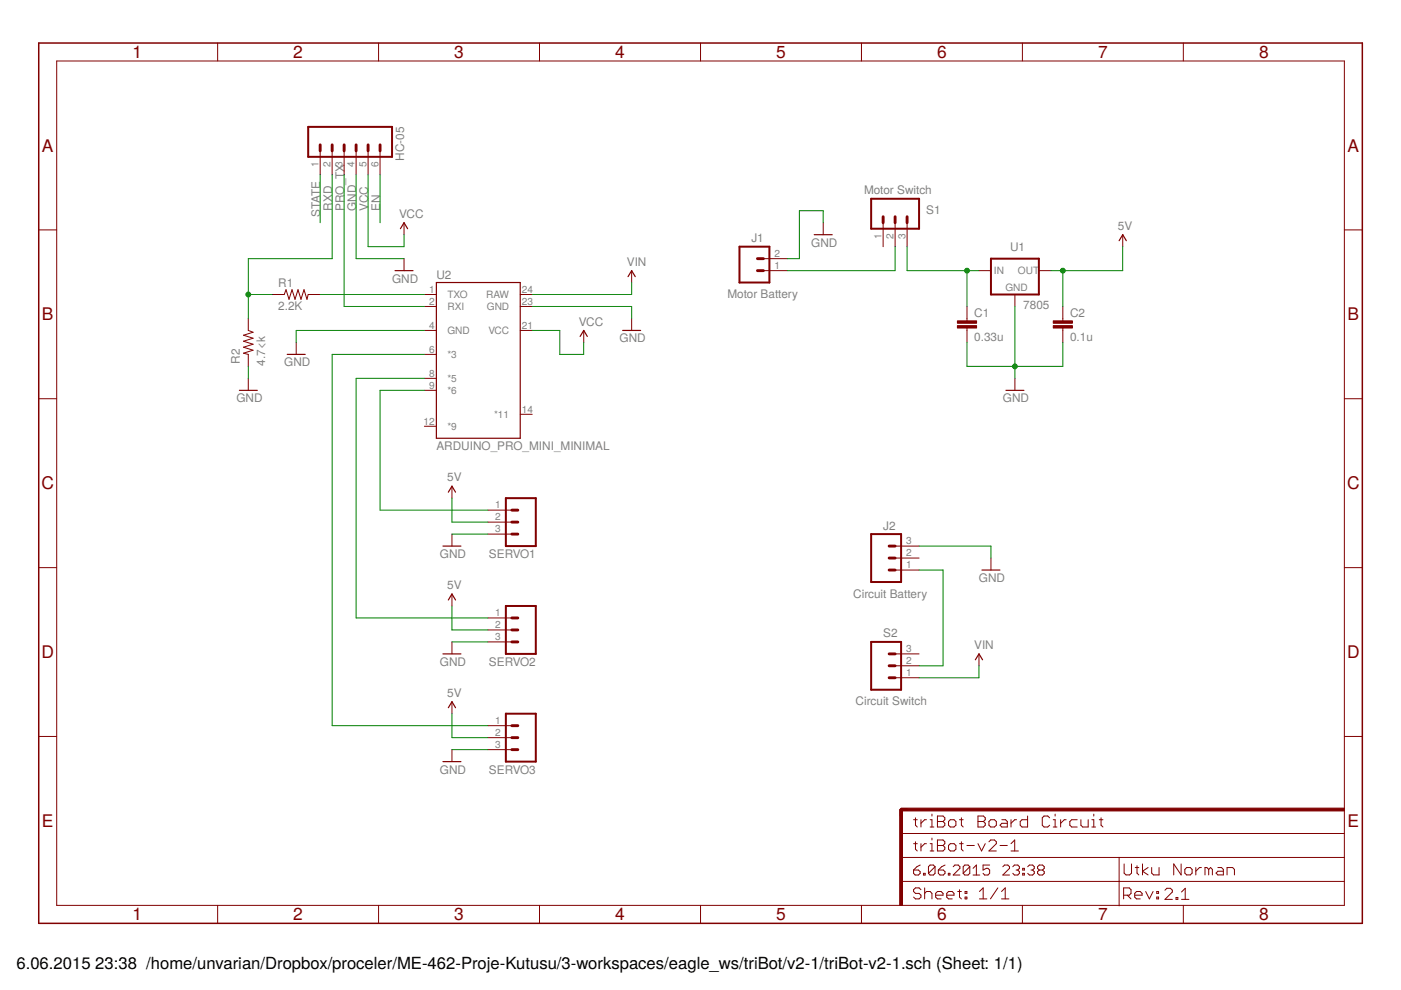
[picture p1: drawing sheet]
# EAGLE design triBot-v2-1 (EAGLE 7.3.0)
CNAME: triBot Board Circuit; CREVISION: 2.1; DESIGNER: Utku Norman

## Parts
C1  0.33u  CAPPTH  [CAP-PTH-SMALL]
C2  0.1u  CAPPTH  [CAP-PTH-SMALL]
HC-05  M06LOCK_LONGPADS  [1X06_LOCK_LONGPADS]
J1  Motor Battery  M025MM  [SCREWTERMINAL-5MM-2]
J2  Circuit Battery  M03LONGPADS  [1X03_LONGPADS]
R1  2.2K  RESISTORKIT  [AXIAL-0.3-KIT]
R2  4.7<k  RESISTORKIT  [AXIAL-0.3-KIT]
S1  Motor Switch  M03-SCREW-5MM  [SCREWTERMINAL-5MM-3]
S2  Circuit Switch  M03LOCK_LONGPADS  [1X03_LOCK_LONGPADS]
SERVO1  M03LONGPADS  [1X03_LONGPADS]
SERVO2  M03LONGPADS  [1X03_LONGPADS]
SERVO3  M03LONGPADS  [1X03_LONGPADS]
U1  7805  V_REG_78XX-TO-220  [TO-220-ALT]
U2  ARDUINO_PRO_MINI_MINIMAL  [ARDUINO_PRO_MINI_MINIMAL]

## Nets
5V: C2.1 SERVO1.2 SERVO2.2 SERVO3.2 U1.OUT
EN: HC-05.6
GND: C1.2 C2.2 HC-05.4 J1.2 J2.3 R2.P$2 SERVO1.3 SERVO2.3 SERVO3.3 U1.GND U2.4(GND) U2.23(GND)
N$1: C1.1 S1.3 U1.IN
N$2: SERVO3.1 U2.6(*3)
N$4: J2.1 S2.2
N$5: SERVO2.1 U2.8(*5)
N$6: SERVO1.1 U2.9(*6)
N$16: J1.1 S1.2
PRO_RX: HC-05.3 U2.2(RXI)
PRO_TX: R1.P$2 U2.1(TXO)
RXD: HC-05.2 R1.P$1 R2.P$1
STATE: HC-05.1
VCC: HC-05.5 U2.21(VCC)
VIN: S2.1 U2.24(RAW)
Unconnected: J2.2 S1.1 S2.3 U2.12(*9) U2.14(*11)

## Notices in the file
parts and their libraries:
SparkFun-Connectors: Licensing: Creative Commons ShareAlike 4.0 International - https://creativecommons.org/licenses/by-sa/4.0
